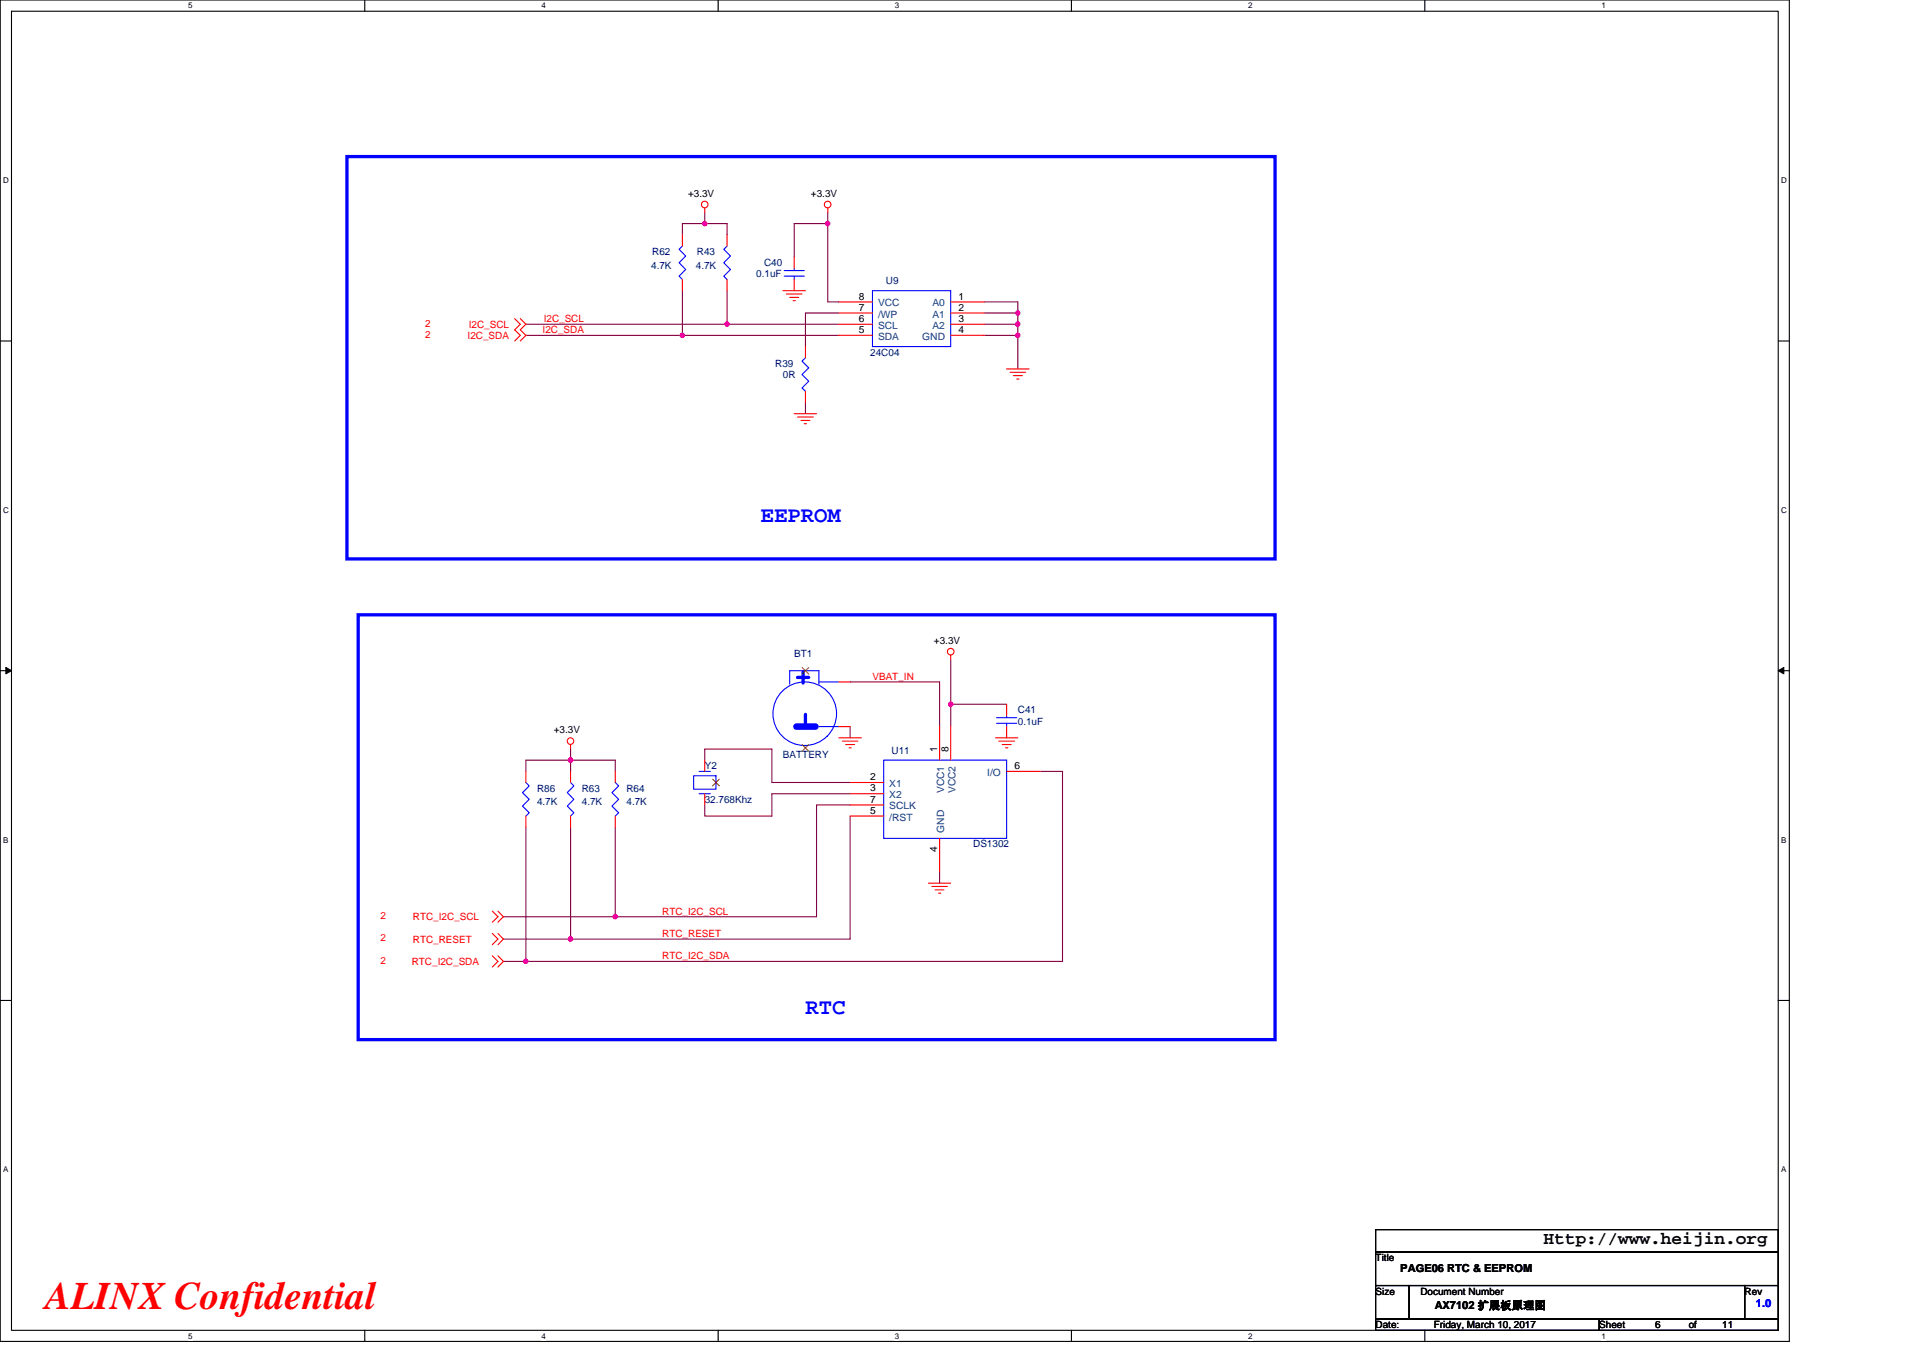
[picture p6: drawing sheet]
<svg xmlns="http://www.w3.org/2000/svg" width="297mm" height="210mm" viewBox="0 0 297 210" stroke-linecap="round" stroke-linejoin="round" font-family="sans-serif">
<path d="M0 0h276.4v207.3h-276.4zM1.8 1.7h272.9v203.8h-272.9z" fill="none" stroke="#000" stroke-width=".17"/>
<g fill="#fff">
<path d="M29.1 .2h.6v1.4h-.6z"/>
<path d="M29.1 205.7h.6v1.4h-.6z"/>
</g>
<path d="M56.3 0v1.7M56.3 205.5v1.8" fill="none" stroke="#000" stroke-width=".17"/>
<g fill="#fff">
<path d="M83.6 .2h.7v1.4h-.7z"/>
<path d="M83.6 205.7h.7v1.4h-.7z"/>
</g>
<path d="M110.9 0v1.7M110.9 205.5v1.8" fill="none" stroke="#000" stroke-width=".17"/>
<g fill="#fff">
<path d="M138.2 .2h.7v1.4h-.7z"/>
<path d="M138.2 205.7h.7v1.4h-.7z"/>
</g>
<path d="M165.5 0v1.7M165.5 205.5v1.8" fill="none" stroke="#000" stroke-width=".17"/>
<g fill="#fff">
<path d="M192.8 .2h.6v1.4h-.6z"/>
<path d="M192.8 205.7h.6v1.4h-.6z"/>
</g>
<path d="M220.1 0v1.7M220.1 205.5v1.8" fill="none" stroke="#000" stroke-width=".17"/>
<g fill="#fff">
<path d="M247.4 .2h.6v1.4h-.6z"/>
<path d="M247.4 205.7h.6v1.4h-.6z"/>
<path d="M.5 27.2h.8v1.4h-.8z"/>
<path d="M275.1 27.2h.9v1.4h-.9z"/>
<path d="M.5 78.1h.8v1.4h-.8z"/>
<path d="M275.1 78.1h.9v1.4h-.9z"/>
</g>
<path d="M0 52.7h1.8M274.7 52.7h1.7" fill="none" stroke="#000" stroke-width=".17"/>
<g fill="#fff">
<path d="M.5 129.1h.8v1.4h-.8z"/>
<path d="M275.1 129.1h.8v1.4h-.8z"/>
</g>
<path d="M0 103.6h1.8M274.7 103.6h1.7" fill="none" stroke="#000" stroke-width=".17"/>
<path d="M.9 103.1l.9 .5-.9 .5zM274.7 103.6l.8-.5v1z" fill="#000" stroke="#000" stroke-width=".15"/>
<g fill="#fff">
<path d="M.5 180h.8v1.4h-.8z"/>
<path d="M275.1 180h.8v1.4h-.8z"/>
</g>
<path d="M0 154.6h1.8M274.7 154.6h1.7M212.5 190h62.2v3.5h-62.2zM212.5 193.5h62.2v5.1h-62.2zM212.5 198.6h5.2v5.2h-5.2zM217.7 198.6h51.8v5.2h-51.8zM269.5 198.6h5.2v5.2h-5.2zM212.5 203.8h34.5v1.7h-34.5zM247 203.8h27.7v1.7h-27.7z" fill="none" stroke="#000" stroke-width=".17"/>
<path d="M53.6 24.2h143.4v62.2h-143.4zM55.3 95h141.7v65.6h-141.7zM123.2 104.7h1.7M124.1 103.8v1.7M124.4 110.4v1.7" fill="none" stroke="#00f" stroke-width=".51"/>
<g fill="none" stroke="#800040" stroke-width=".17">
<path d="M108.9 34.5h3.4v1.8M108.9 32.8v1.7M108.9 34.5h-3.5v1.8M127.9 34.5v12.2h1.7M127.9 34.5h-5.2v5.2M127.9 32.8v1.7M81.2 50.1h31.1M81.2 51.8h24.2M105.4 51.8h24.2M105.4 44.9v6.9M112.3 50.1h17.3M112.3 44.9v5.2"/>
<path d="M129.6 48.4h-5.2v5.2M152 50.1h5.2M152 51.8h5.2M152 46.7h5.2v1.7M152 48.4h5.2M157.2 48.4v1.7M157.2 51.8v5.2M157.2 50.1v1.7M124.4 62.2v1.7M88.1 117.5h6.9v1.7M88.1 117.5h-6.9v1.7M88.1 115.7v1.8"/>
<path d="M88.1 117.5v1.7M108.9 117.5v-1.8h10.3v5.2h12.1M131.3 105.4h13.8v6.9M131.3 112.3v1.7M146.9 108.8v3.5M146.9 101.9v6.9M146.9 108.8h8.6M160.7 119.2h3.4v29.3h-82.9M81.2 127.8v20.7M88.1 127.8v17.3M95 127.8v13.8M131.3 126.1v19h-43.2"/>
<path d="M131.3 122.6h-12.1v3.5h-10.3v-1.7M131.3 124.4h-5.2v17.2h-31.1M145.1 134.7v1.8M77.8 141.6h17.2M77.8 145.1h10.3M77.8 148.5h3.4"/>
</g>
<g fill="#f0f" stroke="#f0f" stroke-width=".17">
<circle cx="146.9" cy="108.8" r=".34"/>
<circle cx="157.2" cy="51.8" r=".34"/>
<circle cx="157.2" cy="50.1" r=".34"/>
<circle cx="105.4" cy="51.8" r=".34"/>
<circle cx="157.2" cy="48.4" r=".34"/>
<circle cx="112.3" cy="50.1" r=".34"/>
<circle cx="127.8" cy="34.5" r=".34"/>
<circle cx="95" cy="141.6" r=".34"/>
<circle cx="88.1" cy="145.1" r=".34"/>
<circle cx="108.9" cy="34.5" r=".34"/>
<circle cx="88.1" cy="117.5" r=".34"/>
<circle cx="81.2" cy="148.5" r=".33"/>
</g>
<g fill="none" stroke="#f00" stroke-width=".17">
<path d="M105.4 36.3v1.7M108.9 32.1v.7M112.3 36.3v1.7M122.7 39.7v1.8M127.9 32.1v.7M79.5 49.2l.9 .9-.9 .9 .9 .8-.9 .9M80.4 49.2l.8 .9-.8 .9 .8 .8-.8 .9M105.4 43.2v1.7M112.3 43.2v1.7M120.9 44.9h3.5M121.5 45.4h2.4M122 46h1.4"/>
<path d="M122.5 46.5h.3M122.7 43.2v1.7M124.4 53.6v1.7M129.6 51.8h5.2M129.6 46.7h5.2M129.6 48.4h5.2M129.6 50.1h5.2M146.9 51.8h5.1M146.9 46.7h5.1M146.9 48.4h5.1M146.9 50.1h5.1M155.5 57h3.5"/>
<path d="M156 57.5h2.4M156.5 58h1.4M157.1 58.6h.3M122.7 63.9h3.4M123.2 64.4h2.4M123.7 65h1.4M124.2 65.5h.4M124.4 60.5v1.7M81.2 119.2v1.7M88.1 115v.7M88.1 119.2v1.7M95 119.2v1.7"/>
<path d="M108.9 117.5v1.7M124.4 103.6h.1M124.4 115.5h.1M129.6 114h3.5M129.6 105.4h1.7M129.6 112.3h1.7M130.1 114.5h2.4M130.6 115h1.4M131.1 115.5h.4M145.1 112.3v5.2M146.9 101.2v.7M146.9 112.3v5.2"/>
<path d="M153.8 114h3.4M154.3 114.5h2.4M154.8 115h1.4M155.3 115.5h.4M155.5 108.8v1.8M155.5 112.3v1.7M155.5 119.2h5.2M81.2 126.1v1.7M88.1 126.1v1.7M95 126.1v1.7M108.9 122.6v1.8M110.6 120.9h.1"/>
<path d="M131.3 120.9h5.2M131.3 122.6h5.2M131.3 124.4h5.2M131.3 126.1h5.2M143.4 136.5h3.5M143.9 137h2.4M144.4 137.5h1.4M145 138h.3M145.1 129.5v5.2M76 140.8l.9 .8-.9 .9M76 147.7l.9 .8-.9 .9M76 144.2l.9 .9-.9 .9"/>
<path d="M76.9 140.8l.9 .8-.9 .9M76.9 147.7l.9 .8-.9 .9M76.9 144.2l.9 .9-.9 .9"/>
<circle cx="108.9" cy="31.6" r=".51"/>
<circle cx="127.8" cy="31.6" r=".51"/>
<circle cx="88.1" cy="114.5" r=".51"/>
<circle cx="146.8" cy="100.7" r=".51"/>
</g>
<g fill="none" stroke="#00f" stroke-width=".17">
<path d="M105.4 38l-.5 .5 1 1.1-1 1 1 1-1 1.1 .5 .5M112.3 38l-.5 .5 1 1.1-1 1 1 1-1 1.1 .5 .5M121.1 42.7h3.1M121.1 41.8h3.1M122.7 41.5v.3M122.7 42.7v.5M124.4 55.3l-.5 .5 1 1-1 1.1 1 1-1 1 .5 .6M134.8 44.9h12.1v8.7h-12.1zM107.1 119.9h3.5v2h-3.5zM108 119.2h1.7M122 105.7v-2.1h4.5v2.1M126.5 112.3h3.1"/>
<path d="M126.5 105.4h3.1M127.8 113.7a4.9 4.9 0 0 1-8.2-2.1 4.9 4.9 0 0 1 5.7-6.2 4.9 4.9 0 0 1 2.9 7.9l-.4 .4M136.5 117.5h19v12h-19zM153.9 111.8h3.2M153.9 110.9h3.2M155.5 110.6v.3M155.5 111.8v.5M81.2 120.9l.5 .5-1 1.1 1 1-1 1 1 1.1-.5 .5M88.1 120.9l.5 .5-1 1.1 1 1-1 1 1 1.1-.5 .5M95 120.9l.6 .5-1.1 1.1 1.1 1-1.1 1 1.1 1.1-.6 .5M108 122.6h1.7"/>
</g>
<path d="M123 112.3h3" fill="none" stroke="#00f" stroke-width="1"/>
<path d="M123.9 103.1l1 1.1M123.9 115l1 1.1M124.9 103.1l-1 1.1M124.9 115l-1 1.1M110.1 120.4l1 1M111.1 120.4l-1 1" fill="none" stroke="#804000" stroke-width=".15"/>
<text font-size="6" fill="#f00" x="7" y="202.3">ALINX Confidential</text>
<g font-size="3.5" fill="#00f">
<text x="117.5" y="80.6">EEPROM</text>
<text x="124.4" y="156.6">RTC</text>
</g>
<text font-size="2.8" x="238.4" y="192.3">Http://www.heijin.org</text>
<g font-size="1.7">
<text x="216.3" y="196.6">PAGE06 RTC &amp; EEPROM</text>
<text x="221.7" y="202.3">AX7102 扩展板原理图</text>
</g>
<text font-size="1.7" fill="#00f" x="271.2" y="202">1.0</text>
<g font-size="1.5">
<text x="106.3" y="30.4">+3.3V</text>
<text x="125.3" y="30.4">+3.3V</text>
<text x="132.7" y="46.3">8</text>
<text x="148.1" y="46.3">1</text>
<text x="132.7" y="51.5">5</text>
<text x="132.7" y="48">7</text>
<text x="132.7" y="49.7">6</text>
<text x="148.1" y="48">2</text>
<text x="148.1" y="49.7">3</text>
<text x="148.1" y="51.5">4</text>
<text x="144.3" y="99.5">+3.3V</text>
<text x="85.6" y="113.3">+3.3V</text>
<text x="144.8" y="116.2" transform="rotate(-90 144.8 116.2)">1</text>
<text x="146.5" y="116.2" transform="rotate(-90 146.5 116.2)">8</text>
<text x="156.7" y="118.8">6</text>
<text x="134.4" y="120.5">2</text>
<text x="134.4" y="122.3">3</text>
<text x="134.4" y="124">7</text>
<text x="134.4" y="125.7">5</text>
<text x="144.8" y="131.6" transform="rotate(-90 144.8 131.6)">4</text>
<text x="212.5" y="194.9">Title</text>
<text x="212.5" y="200">Size</text>
<text x="219.4" y="200">Document Number</text>
<text x="269.5" y="200">Rev</text>
<text x="212.5" y="205.2">Date:</text>
<text x="221.5" y="205.2">Friday, March 10, 2017</text>
<text x="247" y="205.2">Sheet</text>
<text x="255.7" y="205.2">6</text>
<text x="260.9" y="205.2">of</text>
<text x="266" y="205.2">11</text>
</g>
<g font-size="1.5" fill="#000080">
<text x="100.6" y="41.5">4.7K</text>
<text x="100.7" y="39.4">R62</text>
<text x="107.5" y="41.5">4.7K</text>
<text x="107.7" y="39.4">R43</text>
<text x="118" y="41.1">C40</text>
<text x="116.8" y="42.9">0.1uF</text>
<text x="136.8" y="43.9">U9</text>
<text x="119.7" y="56.7">R39</text>
<text x="120.9" y="58.4">0R</text>
<text x="134.4" y="54.9">24C04</text>
<text x="122.7" y="101.6">BT1</text>
<text x="157.2" y="110.2">C41</text>
<text x="157.2" y="112">0.1uF</text>
<text x="108.9" y="118.9">Y2</text>
<text x="120.9" y="117.1">BATTERY</text>
<text x="137.7" y="116.4">U11</text>
<text x="82.9" y="122.3">R86</text>
<text x="82.9" y="124.4">4.7K</text>
<text x="89.9" y="122.3">R63</text>
<text x="89.9" y="124.4">4.7K</text>
<text x="96.8" y="122.3">R64</text>
<text x="96.8" y="124.4">4.7K</text>
<text x="108.9" y="124">32.768Khz</text>
<text x="150.3" y="130.9">DS1302</text>
</g>
<g font-size="1.5" fill="#004080">
<text x="135.6" y="47.3">VCC</text>
<text x="144" y="47.3">A0</text>
<text x="135.6" y="52.5">SDA</text>
<text x="135.6" y="49.1">/WP</text>
<text x="135.6" y="50.8">SCL</text>
<text x="142.5" y="52.5">GND</text>
<text x="144" y="49.1">A1</text>
<text x="144" y="50.8">A2</text>
<text x="152.5" y="119.9">I/O</text>
<text x="137.4" y="121.6">X1</text>
<text x="137.4" y="123.3">X2</text>
<text x="137.4" y="125.1">SCLK</text>
<text x="145.9" y="122.6" transform="rotate(-90 145.9 122.6)">VCC1</text>
<text x="147.6" y="122.6" transform="rotate(-90 147.6 122.6)">VCC2</text>
<text x="137.4" y="126.8">/RST</text>
<text x="145.9" y="128.7" transform="rotate(-90 145.9 128.7)">GND</text>
</g>
<g font-size="1.5" fill="#f00">
<text x="65.7" y="50.5">2</text>
<text x="65.7" y="52.2">2</text>
<text x="72.2" y="52.4">I2C_SDA</text>
<text x="72.4" y="50.6">I2C_SCL</text>
<text x="83.8" y="51.5">I2C_SDA</text>
<text x="84" y="49.8">I2C_SCL</text>
<text x="134.8" y="105">VBAT_IN</text>
<text x="58.8" y="142">2</text>
<text x="63.8" y="142.2">RTC_I2C_SCL</text>
<text x="102.3" y="141.3">RTC_I2C_SCL</text>
<text x="58.8" y="148.9">2</text>
<text x="58.8" y="145.5">2</text>
<text x="63.6" y="149.1">RTC_I2C_SDA</text>
<text x="63.8" y="145.6">RTC_RESET</text>
<text x="102.3" y="144.8">RTC_RESET</text>
<text x="102.3" y="148.2">RTC_I2C_SDA</text>
</g>
<g font-size="1.2">
<text x="29.1" y="1.3">5</text>
<text x="83.6" y="1.3">4</text>
<text x="138.2" y="1.3">3</text>
<text x="192.8" y="1.3">2</text>
<text x="247.4" y="1.3">1</text>
<text x=".5" y="28.3">D</text>
<text x="275.1" y="28.3">D</text>
<text x=".5" y="79.2">C</text>
<text x="275.1" y="79.2">C</text>
<text x=".5" y="130.2">B</text>
<text x="275.1" y="130.2">B</text>
<text x=".5" y="181.1">A</text>
<text x="275.1" y="181.1">A</text>
<text x="29.1" y="206.8">5</text>
<text x="83.6" y="206.8">4</text>
<text x="138.2" y="206.8">3</text>
<text x="192.8" y="206.8">2</text>
<text x="247.4" y="206.8">1</text>
</g>
</svg>
